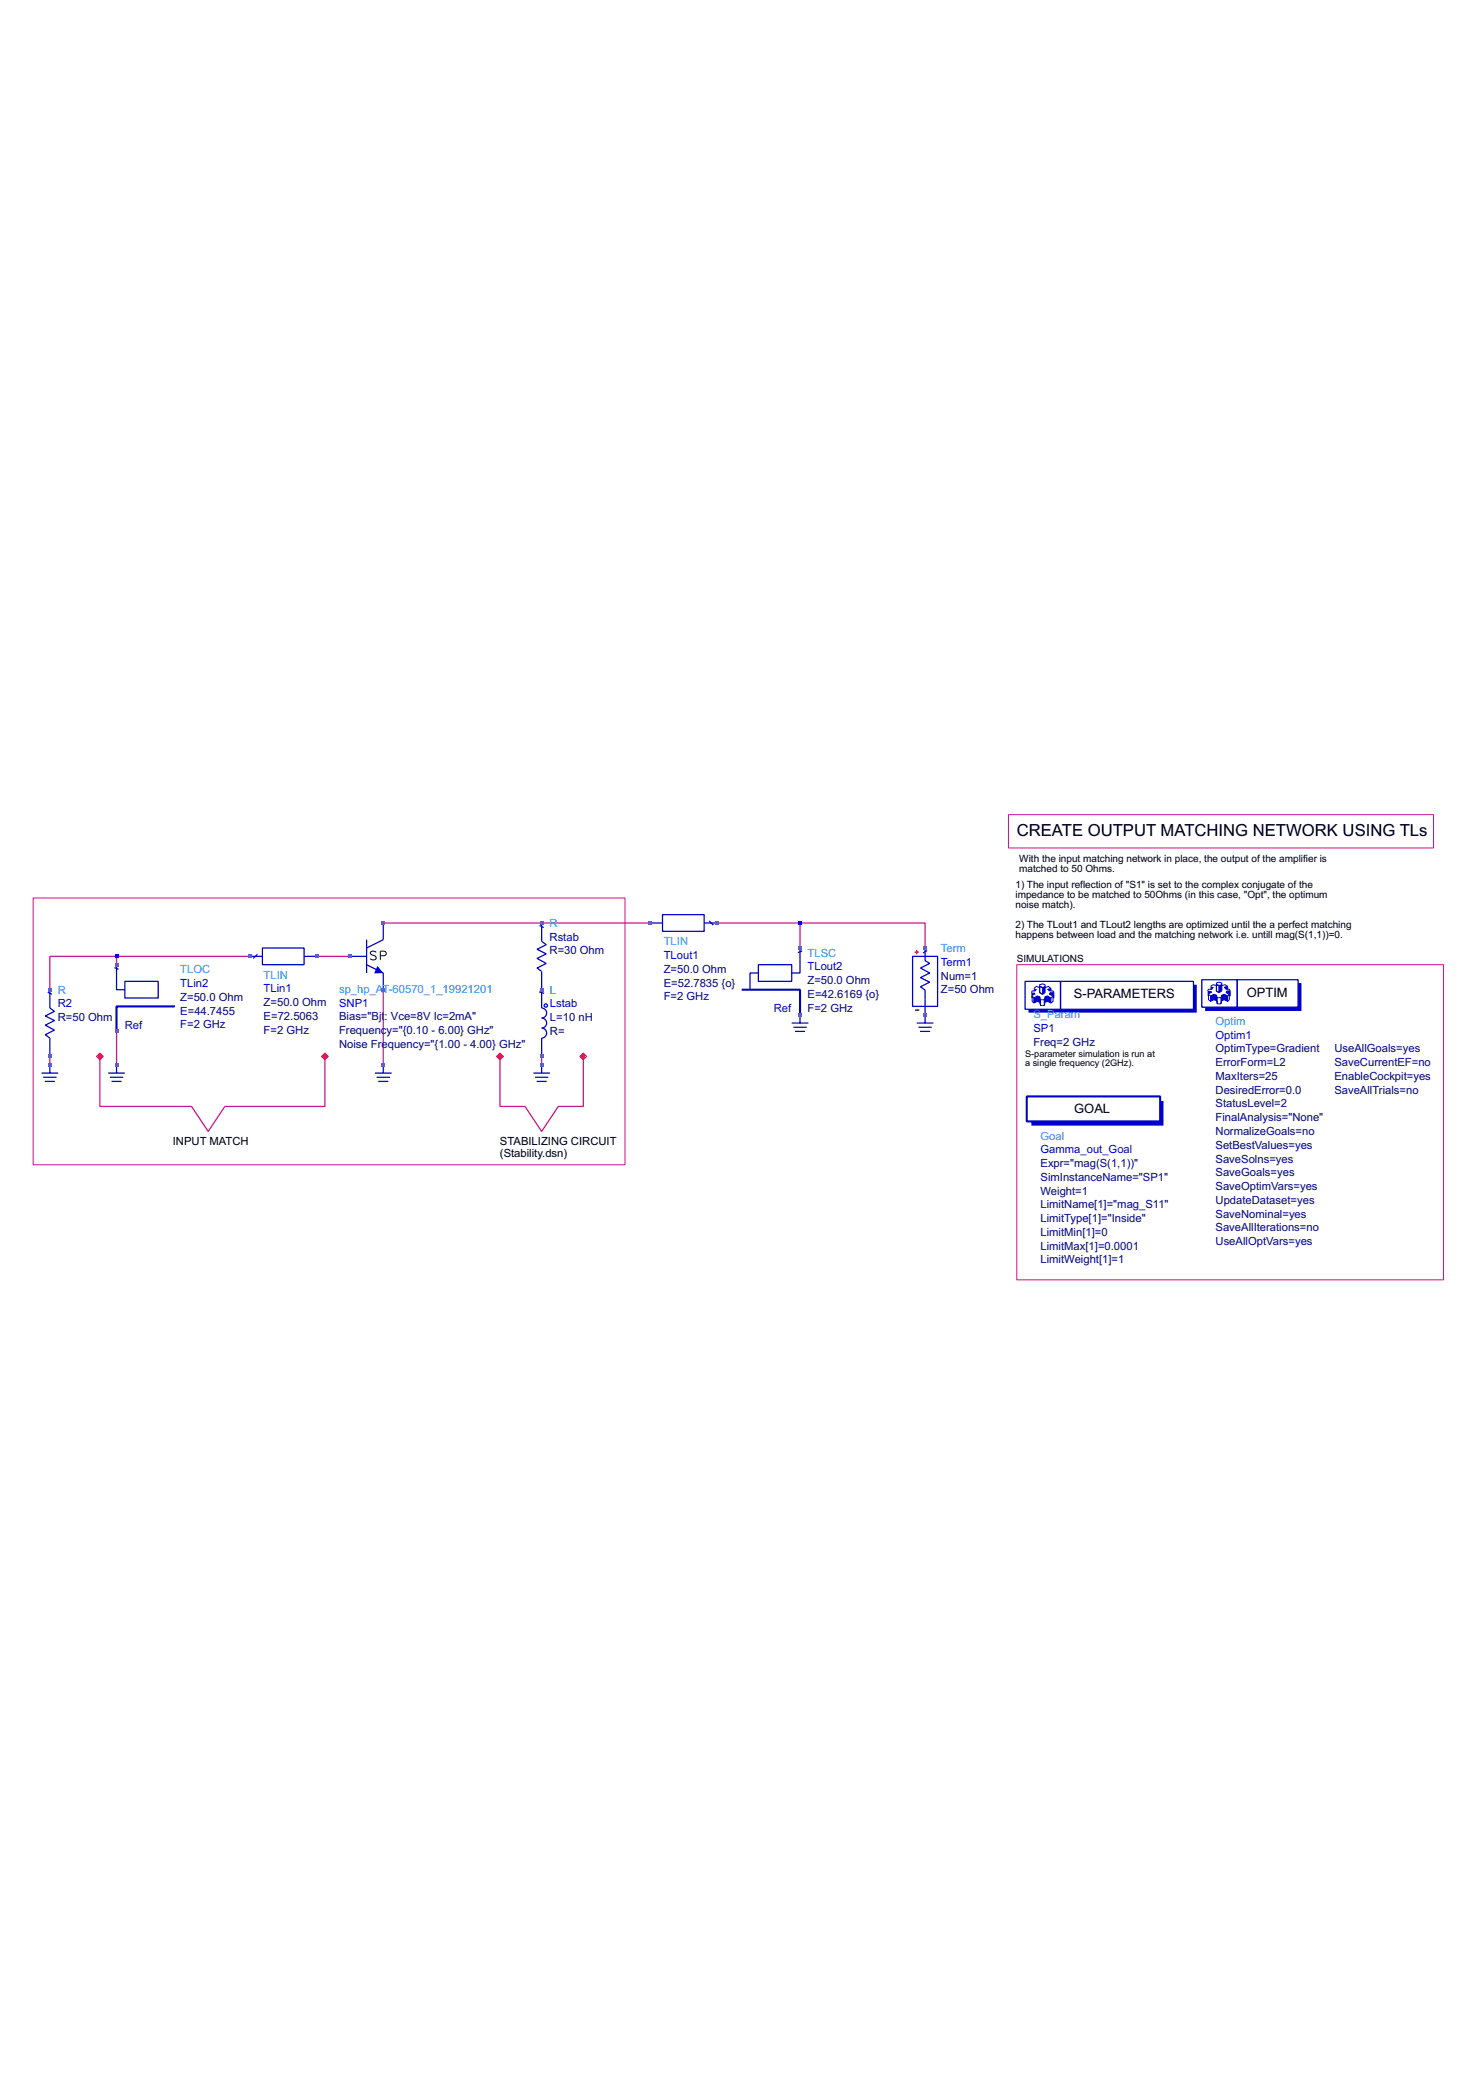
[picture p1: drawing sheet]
<svg xmlns="http://www.w3.org/2000/svg" width="210mm" height="297mm" viewBox="0 0 210 297" stroke-linecap="round" stroke-linejoin="round" font-family="sans-serif">
<path d="M143.5 115.9h60.5v4.7h-60.5zM4.7 127.7h84.2v38h-84.2zM144.7 137.2h60.7v44.9h-60.7z" fill="none" stroke="#c71585" stroke-width=".14"/>
<g fill="none" stroke="#c71585" stroke-width=".18">
<path d="M16.6 136.1h-9.5v4.7M16.6 136.1h19M16.6 136.1v1.1M45.1 136.1h4.7M54.5 131.3h38M102 131.3h11.9M113.9 131.3h17.7v3.6M113.9 131.3v3.6M7.1 150.3v1.2M14.2 150.3v7.1h13.1l2.3 3.6 2.4-3.6h14.2v-7.1M16.6 146.7v4.8M54.5 140.8v10.7"/>
<path d="M71.1 150.3v7.1h3.6l2.4 3.6 2.4-3.6h3.5v-7.1M77.1 150.3v1.2"/>
</g>
<path d="M130.2 143.7h.6" fill="none" stroke="#000" stroke-width=".18"/>
<g fill="none" stroke="#0000cd" stroke-width=".18">
<path d="M49.8 136.1h2.4M52.2 137.2l2.3 1.2v2.4M52.2 133.7v4.7M54.5 131.3v2.4l-2.3 1.2M76.8 131.7l.6 .3M77.1 131.3v2.6l.6 .5-1.3 .6 1.3 .7-1.3 .6 1.3 .8-1.3 .6 .7 .5v5.2a.71 .71 0 0 1 .7 .7 .71 .71 0 0 1-.7 .7 .71 .71 0 0 1 .7 .7 .71 .71 0 0 1-.7 .8 .71 .71 0 0 1 .7 .7 .71 .71 0 0 1-.7 .7v2.6M129.9 136.1h3.5v7.1h-3.5zM131.6 134.9v1.7l.7 .5-1.3 .6 1.3 .7-1.3 .7 1.3 .6-1.3 .7 .6 .5v4.6M131.9 135.2l-.6 .4M5.9 152.7h2.4M6.1 153.2h1.9M6.4 153.8h1.4"/>
<path d="M6.8 141.2l.6 .2M7.1 140.8v2.6l.6 .5-1.3 .6 1.3 .7-1.3 .6 1.3 .7-1.3 .7 .7 .5v2.6M7.1 151.5v1.2M53.4 152.7h2.3M53.6 153.2h1.9M53.8 153.8h1.5M54.5 151.5v1.2M75.9 152.7h2.4M76.1 153.2h1.9M76.4 153.8h1.4M76.7 141.1l.7 .2M77.1 151.5v1.2"/>
<path d="M130.5 145.5h2.3M130.7 146.1h1.9M130.9 146.7h1.5"/>
<circle cx="77.7" cy="143" r=".24"/>
</g>
<path d="M130.2 135.5h.6M130.5 135.2v.6" fill="none" stroke="#ff4500" stroke-width=".18"/>
<path d="M53.5 135.5a.47 .47 0 0 0-.4-.2 .47 .47 0 0 0-.4 .3l.1 .2 .6 .2 .1 .4a.55 .55 0 0 1-.8 0M54.1 136h.6a.33 .33 0 0 0 .3-.4 .33 .33 0 0 0-.3-.3h-.6v1.3" fill="none" stroke="#000" stroke-width=".14"/>
<path d="M53.7 137.4l.8 1-1.3 .1z" fill="#0000cd"/>
<g fill="none" stroke="#0000cd" stroke-width=".18">
<path d="M16.3 137.7l.6 .2M16.6 137.2v3.6h1.2M17.8 139.6h4.7v2.4h-4.7zM35.7 136.1h1.6M36.6 135.8l-.6 .5M37.3 134.9h6v2.3h-6zM43.3 136.1h1.6M92.7 131.3h1.6M94.3 130.1h5.9v2.4h-5.9zM100.2 131.3h1.6M100.9 131l.6 .6M145.9 139.6h5v4h-5z"/>
<path d="M150.9 139.6h18.9v4h-18.9zM15.4 152.7h2.4M15.6 153.2h1.9M15.9 153.8h1.4M16.6 151.5v1.2M112.7 145.5h2.3M112.9 146.1h1.9M113.1 146.7h1.5M113.9 144.4v1.1"/>
</g>
<path d="M24.9 143.2h-8.3v3.5" fill="none" stroke="#0000cd" stroke-width=".3"/>
<g fill="none" stroke="#0000cd" stroke-width=".14">
<path d="M147.1 142l.5-.3v.8l-.5 .2zM147.1 142l-.2-.3v.8l.2 .2M147.4 141h-.5l-.1 .2M147.6 141.7l.4 .1v.8l-.4-.1M148 140.1l.4-.1 .3 .1v.2l-.3 .2-.4-.2zM148 140.3v.9l.4 .2 .3-.2v-.9M148 140.5l-.5-.2-.4 .3M148 141.8l.1 .4M148 142.6l.1 .4M148.1 142.2h.5M148.1 143h.5M148.1 142.2v.8"/>
<path d="M148.6 142.2v.8M148.7 140.5l.5-.2 .4 .3M148.7 141.8l-.1 .4M148.7 142.6l-.1 .4M149.1 141.7l.5 .3v.7l-.5-.2zM149.1 141.7l-.4 .1v.8l.4-.1M149.6 142l.3-.3v.8l-.3 .2M149.6 141v-.4l-.5 .1 .2 .3h.6l.1 .2M150 141.2v.8h-.1M150 141.2h-.6l-.1 .2 .6 .3"/>
</g>
<g fill="#0000cd">
<path d="M146.8 141.2h.4l.2 .2-.5 .3v.3h-.1z"/>
<path d="M147.1 140.6l.5 .1-.2 .3h-.3z"/>
<path d="M147.6 141.7l.4 .1 .1 .4v.8l-.1-.4-.4-.1z"/>
<path d="M149.1 140.7l.5-.1v.4h-.3z"/>
<path d="M149.4 141.2h.6v.8h-.1v-.3l-.6-.3z"/>
<path d="M149.1 141.7l.5 .3v.7l-.5-.2z"/>
<path d="M148.7 141.8l.4-.1v.8l-.4 .1z"/>
<path d="M147.1 142l.5-.3v.8l-.5 .2z"/>
<path d="M148.7 141.8v.8l-.1 .4v-.8z"/>
</g>
<path d="M148 140.3l.4 .2v.9l-.4-.2zM148 140.3l.4 .2" fill="none" stroke="#0000cd" stroke-width=".14"/>
<g fill="#0000cd">
<path d="M148.4 140.5l.3-.2v.9l-.3 .2z"/>
<path d="M146.4 143.6h23.4v-3.5h.5v4h-23.9z"/>
</g>
<path d="M171 139.4h5.1v3.9h-5.1zM176.1 139.4h8.6v3.9h-8.6z" fill="none" stroke="#0000cd" stroke-width=".18"/>
<g fill="none" stroke="#0000cd" stroke-width=".14">
<path d="M173.1 139.8l.4-.1 .4 .1v.3l-.4 .1-.4-.1zM172.3 141.7l.4-.3v.8l-.4 .3zM172.3 141.7l-.3-.3v.8l.3 .3M172.5 140.7h-.5l-.1 .3M172.7 141.4l.4 .2v.7l-.4-.1M173.1 140.1v.9l.4 .2 .4-.2v-.9M173.1 140.2l-.5-.1-.3 .2M173.1 141.6l.1 .3M173.1 142.3l.1 .5M173.2 141.9h.6M173.2 142.8h.6M173.2 141.9v.9"/>
<path d="M173.8 141.9v.9M173.9 140.2l.4-.1 .4 .2M173.9 141.6l-.1 .3M173.9 142.3l-.1 .5M174.2 141.4l.5 .3v.8l-.5-.3zM174.2 141.4l-.3 .2v.7l.3-.1M174.7 141.7l.2-.3v.8l-.2 .3M174.7 140.7v-.4l-.5 .1 .3 .3h.4l.2 .3M175.1 141v.7h-.2M175.1 141h-.5l-.1 .2 .4 .2"/>
</g>
<g fill="#0000cd">
<path d="M171.9 141h.5l.1 .2-.5 .2v.3h-.1z"/>
<path d="M172.3 140.3l.4 .1-.2 .3h-.2z"/>
<path d="M172.7 141.4l.4 .2 .1 .3v.9l-.1-.5-.4-.1z"/>
<path d="M174.2 140.4l.5-.1v.4h-.2z"/>
<path d="M174.6 141h.5v.7h-.2v-.3l-.4-.2z"/>
<path d="M174.2 141.4l.5 .3v.8l-.5-.3z"/>
<path d="M173.9 141.6l.3-.2v.8l-.3 .1z"/>
<path d="M172.3 141.7l.4-.3v.8l-.4 .3z"/>
<path d="M173.9 141.6v.7l-.1 .5v-.9z"/>
</g>
<path d="M173.1 140.1l.4 .1v1l-.4-.2zM173.1 140.1l.4 .1" fill="none" stroke="#0000cd" stroke-width=".14"/>
<g fill="#0000cd">
<path d="M173.5 140.2l.4-.1v.9l-.4 .2z"/>
<path d="M171.5 143.3h13.2v-3.5h.5v4h-13.7z"/>
</g>
<path d="M146.1 156h19v3.5h-19z" fill="none" stroke="#0000cd" stroke-width=".3"/>
<path d="M146.8 159.5h18.3v-2.9h.5v3.5h-18.8z" fill="#0000cd"/>
<path d="M107.9 137.2h4.8v2.4h-4.8zM107.9 138.4h-1.2v2.4M113.9 134.9v3.5h-1.2M114.1 135.3l-.5 .2" fill="none" stroke="#0000cd" stroke-width=".18"/>
<path d="M105.5 140.8h8.4v3.6" fill="none" stroke="#0000cd" stroke-width=".3"/>
<g fill="#4169e1">
<path d="M6.9 151.2h.4v.5h-.4z"/>
<path d="M6.9 150h.4v.5h-.4z"/>
<path d="M6.9 140.6h.4v.4h-.4z"/>
<path d="M16.3 151.2h.5v.5h-.5z"/>
<path d="M16.3 146.5h.5v.5h-.5z"/>
<path d="M16.3 137h.5v.5h-.5z"/>
</g>
<path d="M16.3 135.8h.5v.5h-.5z" fill="#00f"/>
<g fill="#4169e1">
<path d="M35.3 135.8h.5v.5h-.5z"/>
<path d="M44.8 135.8h.5v.5h-.5z"/>
<path d="M49.6 135.8h.4v.5h-.4z"/>
<path d="M54.3 151.2h.5v.5h-.5z"/>
<path d="M54.3 140.6h.5v.4h-.5z"/>
<path d="M54.3 131.1h.5v.4h-.5z"/>
<path d="M76.8 151.2h.5v.5h-.5z"/>
<path d="M76.8 150h.5v.5h-.5z"/>
<path d="M76.8 140.6h.5v.4h-.5z"/>
<path d="M76.8 131.1h.5v.4h-.5z"/>
<path d="M92.3 131.1h.4v.4h-.4z"/>
<path d="M101.8 131.1h.4v.4h-.4z"/>
<path d="M113.6 144.1h.5v.5h-.5z"/>
<path d="M113.6 134.6h.5v.5h-.5z"/>
</g>
<path d="M113.6 131.1h.5v.4h-.5z" fill="#00f"/>
<g fill="#4169e1">
<path d="M131.4 144.1h.5v.5h-.5z"/>
<path d="M131.4 134.6h.5v.5h-.5z"/>
</g>
<path d="M14 150h.4v.5h-.4z" fill="#f00"/>
<path d="M13.7 150.3l.5-.5 .5 .5-.5 .5z" fill="none" stroke="#f00" stroke-width=".14"/>
<path d="M46 150h.5v.5h-.5z" fill="#f00"/>
<path d="M45.8 150.3l.4-.5 .5 .5-.5 .5z" fill="none" stroke="#f00" stroke-width=".14"/>
<path d="M70.9 150h.5v.5h-.5z" fill="#f00"/>
<path d="M70.7 150.3l.4-.5 .5 .5-.5 .5z" fill="none" stroke="#f00" stroke-width=".14"/>
<path d="M82.8 150h.4v.5h-.4z" fill="#f00"/>
<path d="M82.5 150.3l.5-.5 .5 .5-.5 .5z" fill="none" stroke="#f00" stroke-width=".14"/>
<text font-size="2.4" x="144.7" y="118.9">CREATE OUTPUT MATCHING NETWORK USING TLs</text>
<g font-size="1.8">
<text x="152.8" y="142">S-PARAMETERS</text>
<text x="177.4" y="141.8">OPTIM</text>
<text x="152.9" y="158.3">GOAL</text>
</g>
<g font-size="1.6" fill="#1e90ff">
<text x="78.2" y="131.9">R</text>
<text x="94.5" y="134.5">TLIN</text>
<text x="114.9" y="136.1">TLSC</text>
<text x="133.9" y="135.4">Term</text>
<text x="8.2" y="141.4">R</text>
<text x="25.7" y="138.5">TLOC</text>
<text x="37.5" y="139.2">TLIN</text>
<text x="48.3" y="141.2">sp_hp_AT-60570_1_19921201</text>
<text x="78.3" y="141.4">L</text>
<text x="147.1" y="144.9">S_Param</text>
<text x="173" y="145.8">Optim</text>
<text x="148.1" y="162.1">Goal</text>
</g>
<g font-size="1.6" fill="#00f">
<text x="78.2" y="133.8">Rstab</text>
<text x="94.5" y="136.4">TLout1</text>
<text x="133.9" y="137.4">Term1</text>
<text x="8.2" y="143.3">R2</text>
<text x="25.7" y="140.4">TLin2</text>
<text x="37.5" y="141.2">TLin1</text>
<text x="48.3" y="143.2">SNP1</text>
<text x="78.3" y="143.3">Lstab</text>
<text x="114.9" y="138">TLout2</text>
<text x="147.1" y="146.8">SP1</text>
<text x="173" y="147.8">Optim1</text>
<text x="148.1" y="164.1">Gamma_out_Goal</text>
</g>
<g font-size="1.6" fill="#000080">
<text x="78.2" y="135.8">R=30 Ohm</text>
<text x="25.7" y="142.4">Z=50.0 Ohm</text>
<text x="37.5" y="143.1">Z=50.0 Ohm</text>
<text x="94.5" y="138.4">Z=50.0 Ohm</text>
<text x="94.5" y="140.4">E=52.7835 {o}</text>
<text x="94.5" y="142.3">F=2 GHz</text>
<text x="114.9" y="140">Z=50.0 Ohm</text>
<text x="114.9" y="142">E=42.6169 {o}</text>
<text x="114.9" y="143.9">F=2 GHz</text>
<text x="133.9" y="141.3">Z=50 Ohm</text>
<text x="133.9" y="139.3">Num=1</text>
<text x="8.2" y="145.3">R=50 Ohm</text>
<text x="25.7" y="144.3">E=44.7455</text>
<text x="25.7" y="146.3">F=2 GHz</text>
<text x="37.5" y="145.1">E=72.5063</text>
<text x="37.5" y="147.1">F=2 GHz</text>
<text x="48.3" y="149.1">Noise Frequency=&quot;{1.00 - 4.00} GHz&quot;</text>
<text x="48.3" y="147.1">Frequenc</text>
<text x="48.3" y="145.2">Bias=&quot;Bjt</text>
<text x="54.7" y="145.2">: Vce=8V Ic=2mA&quot;</text>
<text x="55" y="147.1">y=&quot;{0.10 - 6.00} GHz&quot;</text>
<text x="78.3" y="147.2">R=</text>
<text x="78.3" y="145.3">L=10 nH</text>
<text x="147.1" y="148.8">Freq=2 GHz</text>
<text x="173" y="149.7">OptimType=Gradient</text>
<text x="189.9" y="149.7">UseAllGoals=yes</text>
<text x="173" y="151.7">ErrorForm=L2</text>
<text x="173" y="153.6">MaxIters=25</text>
<text x="173" y="155.6">DesiredError=0.0</text>
<text x="189.9" y="151.7">SaveCurrentEF=no</text>
<text x="189.9" y="153.6">EnableCockpit=yes</text>
<text x="189.9" y="155.6">SaveAllTrials=no</text>
<text x="173" y="157.6">StatusLevel=2</text>
<text x="173" y="159.5">FinalAnalysis=&quot;None&quot;</text>
<text x="173" y="161.5">NormalizeGoals=no</text>
<text x="148.1" y="166">Expr=&quot;mag(S(1,1))&quot;</text>
<text x="148.1" y="168">SimInstanceName=&quot;SP1&quot;</text>
<text x="173" y="163.4">SetBestValues=yes</text>
<text x="173" y="165.4">SaveSolns=yes</text>
<text x="173" y="167.3">SaveGoals=yes</text>
<text x="148.1" y="169.9">Weight=1</text>
<text x="148.1" y="171.9">LimitName[1]=&quot;mag_S11&quot;</text>
<text x="148.1" y="173.9">LimitType[1]=&quot;Inside&quot;</text>
<text x="173" y="169.3">SaveOptimVars=yes</text>
<text x="173" y="171.2">UpdateDataset=yes</text>
<text x="173" y="173.2">SaveNominal=yes</text>
<text x="148.1" y="175.8">LimitMin[1]=0</text>
<text x="148.1" y="177.8">LimitMax[1]=0.0001</text>
<text x="148.1" y="179.7">LimitWeight[1]=1</text>
<text x="173" y="175.2">SaveAllIterations=no</text>
<text x="173" y="177.1">UseAllOptVars=yes</text>
</g>
<g font-size="1.6" fill="#0000cd">
<text x="110.1" y="144">Ref</text>
<text x="17.8" y="146.3">Ref</text>
</g>
<g font-size="1.6">
<text x="24.6" y="162.9">INPUT MATCH</text>
<text x="71.1" y="162.9">STABILIZING CIRCUIT</text>
<text x="71.1" y="164.5">(Stability.dsn)</text>
</g>
<g font-size="1.4">
<text x="145" y="122.7">With the input matching network in place, the output of the amplifier is</text>
<text x="145" y="124.1">matched to 50 Ohms.</text>
<text x="144.5" y="126.3">1) The input reflection of &quot;S1&quot; is set to the complex conjugate of the</text>
<text x="144.5" y="127.8">impedance to be matched to 50Ohms (in this case, &quot;Opt&quot;, the optimum</text>
<text x="144.5" y="129.2">noise match).</text>
<text x="144.5" y="132">2) The TLout1 and TLout2 lengths are optimized until the a perfect matching</text>
<text x="144.5" y="133.5">happens between load and the matching network i.e. untill mag(S(1,1))=0.</text>
<text x="144.7" y="136.9">SIMULATIONS</text>
</g>
<g font-size="1.3">
<text x="145.9" y="150.3">S-parameter simulation is run at</text>
<text x="145.9" y="151.6">a single frequency (2GHz).</text>
</g>
</svg>
